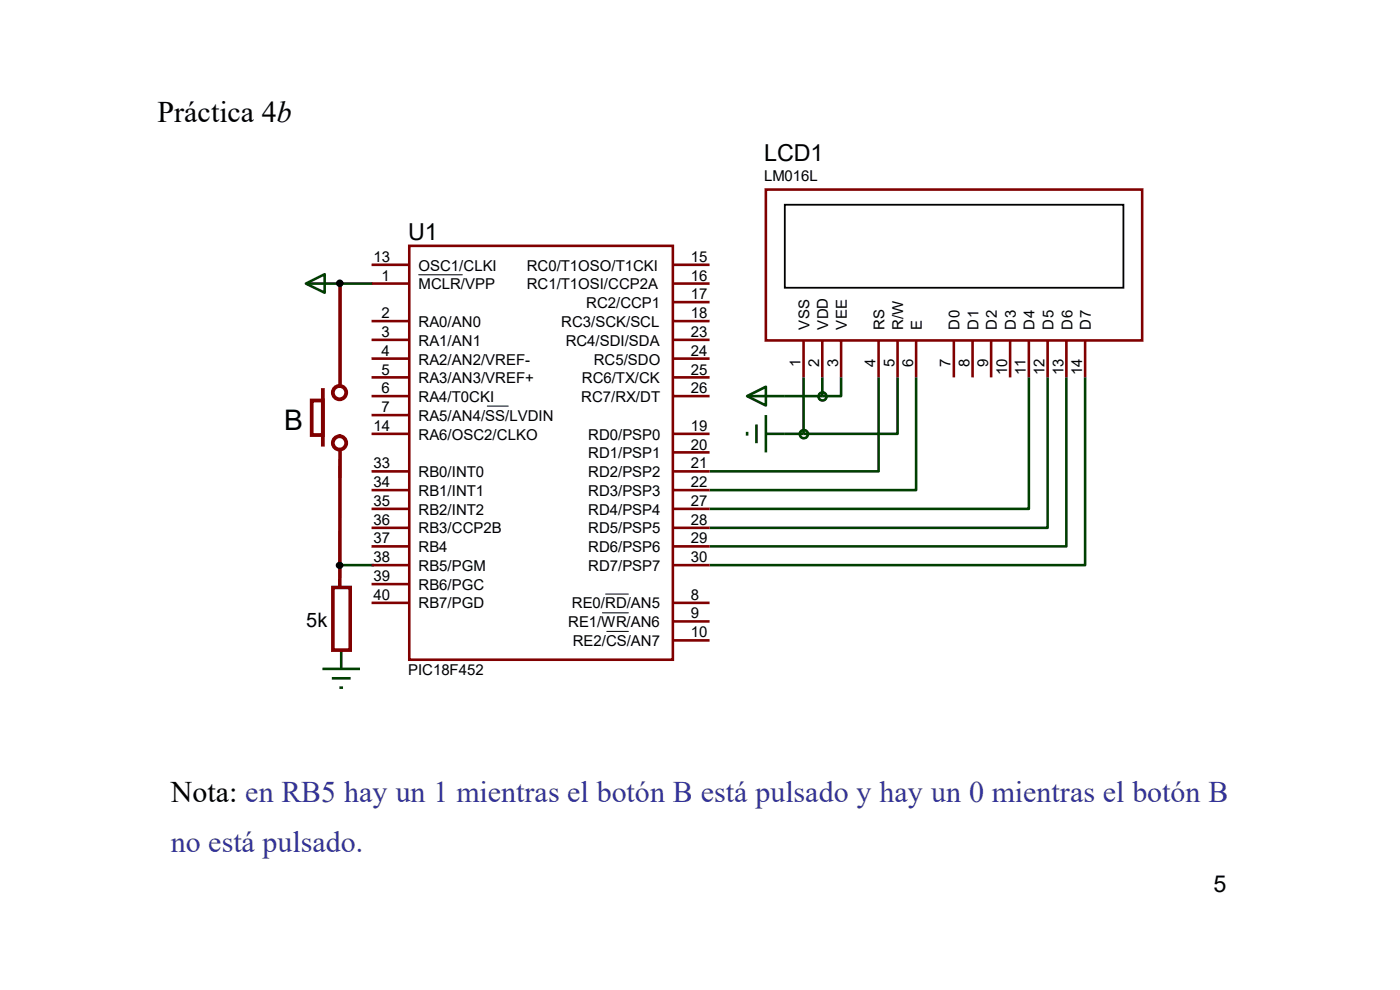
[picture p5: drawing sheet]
<svg xmlns="http://www.w3.org/2000/svg" width="297mm" height="210mm" viewBox="0 0 297 210" stroke-linecap="round" stroke-linejoin="round" font-family="sans-serif">
<g fill="none" stroke="#004000" stroke-width=".55">
<path d="M64.9 60.2l4-2v3.9zM64.9 60.2h14.1M72.1 97.5v4.1M158.5 84l4-2v4zM158.5 84h16M158.5 91.6v.8M160.5 90v4M162.5 92h8M162.5 88.1v7.9M170.5 80.1v11.9M174.5 80.1v3.9M178.4 80.1v3.9h-3.9"/>
<path d="M186.4 80.1v19.9h-35.9M190.4 80.1v11.9h-19.9M194.4 80.1v23.9h-43.9M218.3 80.1v27.8h-67.8M222.2 80.1v31.9h-71.7M226.2 80.1v35.8h-75.7M230.2 80.1v39.8h-79.7M71.3 119.9h8M72.4 137.9v4M68.4 141.9h8M70.4 143.9h4M72 145.9h.8"/>
<circle cx="170.5" cy="92.1" r=".87"/>
<circle cx="174.5" cy="84.1" r=".86"/>
</g>
<g fill="none" stroke="#800000" stroke-width=".55">
<path d="M78.8 56.2h8M86.8 52.2h55.9v87.8h-55.9zM142.6 56.2h7.9M162.5 40.2h79.8v32h-79.8zM78.8 60.2h8M78.8 68.1h8M78.8 72.1h8M78.8 76.1h8M142.6 60.2h7.9M142.6 68.1h7.9M142.6 72.1h7.9M142.6 76.1h7.9"/>
<path d="M142.6 64.1h7.9M170.5 72.1v8M174.5 72.1v8M178.4 72.1v8M186.4 72.1v8M190.4 72.1v8M194.4 72.1v8M202.4 72.1v8M206.3 72.1v8M210.3 72.1v8M214.3 72.1v8M218.3 72.1v8"/>
<path d="M222.2 72.1v8M226.2 72.1v8M230.2 72.1v8M78.8 80.1h8M78.8 84h8M78.8 88.1h8M78.8 92h8M78.8 100h8M142.6 80.1h7.9M142.6 84h7.9M142.6 92h7.9M142.6 96h7.9"/>
<path d="M142.6 100h7.9M78.8 104h8M78.8 107.9h8M78.8 112h8M78.8 115.9h8M78.8 119.9h8M142.6 104h7.9M142.6 107.9h7.9M142.6 112h7.9M142.6 115.9h7.9M142.6 119.9h7.9M78.8 127.9h8"/>
<path d="M78.8 123.9h8M142.6 127.9h7.9M142.6 131.8h7.9M142.6 135.8h7.9"/>
</g>
<path d="M88.8 58.3h9.3M103.4 86.1h4.4M127.8 130h5.5M128.5 126h4.8M128.7 133.9h4.6" fill="none" stroke="#000" stroke-width=".21"/>
<path d="M166.5 43.4h71.8v17.6h-71.8z" fill="none" stroke="#000" stroke-width=".38"/>
<g fill="none" stroke="#800000" stroke-width=".8">
<path d="M66.1 85h2.4v7.3h-2.4z"/>
<circle cx="72" cy="94" r="1.42"/>
<circle cx="72" cy="83.3" r="1.42"/>
</g>
<path d="M68.5 82.3v12.4" fill="none" stroke="#800000" stroke-width=".8" stroke-linecap="butt"/>
<path d="M70.6 124.6h3.7v13.3h-3.7z" fill="none" stroke="#800000" stroke-width=".76"/>
<path d="M72.1 60.1v21.9M72.1 95.5v29.2" fill="none" stroke="#800000" stroke-width=".76" stroke-linecap="butt"/>
<g fill="#000">
<circle cx="72.1" cy="60.1" r=".4"/>
<circle cx="72" cy="119.9" r=".39"/>
</g>
<g fill="none" stroke="#000" stroke-width=".8">
<circle cx="72.1" cy="60.1" r=".4"/>
<circle cx="72" cy="119.9" r=".39"/>
</g>
<g font-size="6.3">
<text x="33.4" y="26">Práctica 4b</text>
<text x="36.2" y="170.1">Nota: en RB5 hay un 1 mientras el botón B está pulsado y hay un 0 mientras el botón B</text>
</g>
<text font-size="6.3" fill="#339" x="36.2" y="180.8">no está pulsado.</text>
<text font-size="6" x="60.3" y="91.3">B</text>
<g font-size="5">
<text x="162.1" y="34.1">LCD1</text>
<text x="86.6" y="51">U1</text>
<text x="257.4" y="189.3">5</text>
</g>
<text font-size="4.2" x="65" y="133">5k</text>
<g font-size="3.2">
<text x="162.1" y="38.4">LM016L</text>
<text x="79.2" y="55.5">13</text>
<text x="80.9" y="59.5">1</text>
<text x="88.8" y="57.4">OSC1/CLKI</text>
<text x="111.8" y="57.4">RC0/T1OSO/T1CKI</text>
<text x="146.6" y="55.5">15</text>
<text x="146.6" y="59.5">16</text>
<text x="88.8" y="61.3">MCLR/VPP</text>
<text x="111.8" y="61.3">RC1/T1OSI/CCP2A</text>
<text x="124.4" y="65.4">RC2/CCP1</text>
<text x="146.6" y="63.5">17</text>
<text x="80.9" y="67.5">2</text>
<text x="80.9" y="71.5">3</text>
<text x="88.8" y="69.3">RA0/AN0</text>
<text x="119.1" y="69.3">RC3/SCK/SCL</text>
<text x="146.6" y="67.5">18</text>
<text x="146.6" y="71.5">23</text>
<text x="171.7" y="69.9" transform="rotate(-90 171.7 69.9)">VSS</text>
<text x="175.7" y="69.9" transform="rotate(-90 175.7 69.9)">VDD</text>
<text x="179.7" y="69.9" transform="rotate(-90 179.7 69.9)">VEE</text>
<text x="187.6" y="70" transform="rotate(-90 187.6 70)">RS</text>
<text x="191.6" y="69.9" transform="rotate(-90 191.6 69.9)">R/W</text>
<text x="195.6" y="70" transform="rotate(-90 195.6 70)">E</text>
<text x="203.6" y="70" transform="rotate(-90 203.6 70)">D0</text>
<text x="207.6" y="70" transform="rotate(-90 207.6 70)">D1</text>
<text x="211.5" y="70" transform="rotate(-90 211.5 70)">D2</text>
<text x="215.5" y="70" transform="rotate(-90 215.5 70)">D3</text>
<text x="219.5" y="70" transform="rotate(-90 219.5 70)">D4</text>
<text x="223.5" y="70" transform="rotate(-90 223.5 70)">D5</text>
<text x="227.5" y="70" transform="rotate(-90 227.5 70)">D6</text>
<text x="231.4" y="70" transform="rotate(-90 231.4 70)">D7</text>
<text x="80.9" y="75.4">4</text>
<text x="88.8" y="73.3">RA1/AN1</text>
<text x="88.8" y="77.3">RA2/AN2/VREF-</text>
<text x="120" y="73.3">RC4/SDI/SDA</text>
<text x="126" y="77.3">RC5/SDO</text>
<text x="146.6" y="75.4">24</text>
<text x="169.8" y="77.8" transform="rotate(-90 169.8 77.8)">1</text>
<text x="173.8" y="77.8" transform="rotate(-90 173.8 77.8)">2</text>
<text x="177.8" y="77.8" transform="rotate(-90 177.8 77.8)">3</text>
<text x="185.7" y="77.8" transform="rotate(-90 185.7 77.8)">4</text>
<text x="189.7" y="77.8" transform="rotate(-90 189.7 77.8)">5</text>
<text x="193.7" y="77.8" transform="rotate(-90 193.7 77.8)">6</text>
<text x="201.7" y="77.8" transform="rotate(-90 201.7 77.8)">7</text>
<text x="205.7" y="77.8" transform="rotate(-90 205.7 77.8)">8</text>
<text x="209.6" y="77.8" transform="rotate(-90 209.6 77.8)">9</text>
<text x="80.9" y="79.5">5</text>
<text x="80.9" y="83.4">6</text>
<text x="88.8" y="81.3">RA3/AN3/VREF+</text>
<text x="123.4" y="81.3">RC6/TX/CK</text>
<text x="146.6" y="79.5">25</text>
<text x="146.6" y="83.4">26</text>
<text x="213.7" y="79.5" transform="rotate(-90 213.7 79.5)">10</text>
<text x="217.6" y="79.5" transform="rotate(-90 217.6 79.5)">11</text>
<text x="221.6" y="79.5" transform="rotate(-90 221.6 79.5)">12</text>
<text x="225.6" y="79.5" transform="rotate(-90 225.6 79.5)">13</text>
<text x="229.6" y="79.5" transform="rotate(-90 229.6 79.5)">14</text>
<text x="80.9" y="87.4">7</text>
<text x="88.8" y="85.3">RA4/T0CKI</text>
<text x="88.8" y="89.3">RA5/AN4/SS/LVDIN</text>
<text x="123.3" y="85.3">RC7/RX/DT</text>
<text x="79.2" y="91.4">14</text>
<text x="88.8" y="93.3">RA6/OSC2/CLKO</text>
<text x="124.8" y="93.3">RD0/PSP0</text>
<text x="146.6" y="91.4">19</text>
<text x="146.6" y="95.4">20</text>
<text x="79.2" y="99.3">33</text>
<text x="88.8" y="101.2">RB0/INT0</text>
<text x="124.8" y="97.2">RD1/PSP1</text>
<text x="124.8" y="101.2">RD2/PSP2</text>
<text x="146.6" y="99.3">21</text>
<text x="79.2" y="103.3">34</text>
<text x="79.2" y="107.3">35</text>
<text x="88.8" y="105.2">RB1/INT1</text>
<text x="124.8" y="105.2">RD3/PSP3</text>
<text x="146.6" y="103.3">22</text>
<text x="146.6" y="107.3">27</text>
<text x="79.2" y="111.3">36</text>
<text x="88.8" y="109.2">RB2/INT2</text>
<text x="88.8" y="113.2">RB3/CCP2B</text>
<text x="124.8" y="109.2">RD4/PSP4</text>
<text x="124.8" y="113.2">RD5/PSP5</text>
<text x="146.6" y="111.3">28</text>
<text x="79.2" y="115.3">37</text>
<text x="79.2" y="119.3">38</text>
<text x="88.8" y="117.1">RB4</text>
<text x="124.8" y="117.1">RD6/PSP6</text>
<text x="146.6" y="115.3">29</text>
<text x="146.6" y="119.3">30</text>
<text x="79.2" y="123.3">39</text>
<text x="88.8" y="121.1">RB5/PGM</text>
<text x="88.8" y="125.1">RB6/PGC</text>
<text x="124.8" y="121.1">RD7/PSP7</text>
<text x="79.2" y="127.3">40</text>
<text x="88.8" y="129.1">RB7/PGD</text>
<text x="121.3" y="129.1">RE0/RD/AN5</text>
<text x="146.6" y="127.3">8</text>
<text x="146.6" y="131.2">9</text>
<text x="120.6" y="133.1">RE1/WR/AN6</text>
<text x="121.5" y="137.1">RE2/CS/AN7</text>
<text x="146.6" y="135.2">10</text>
<text x="86.6" y="143.2">PIC18F452</text>
</g>
</svg>
